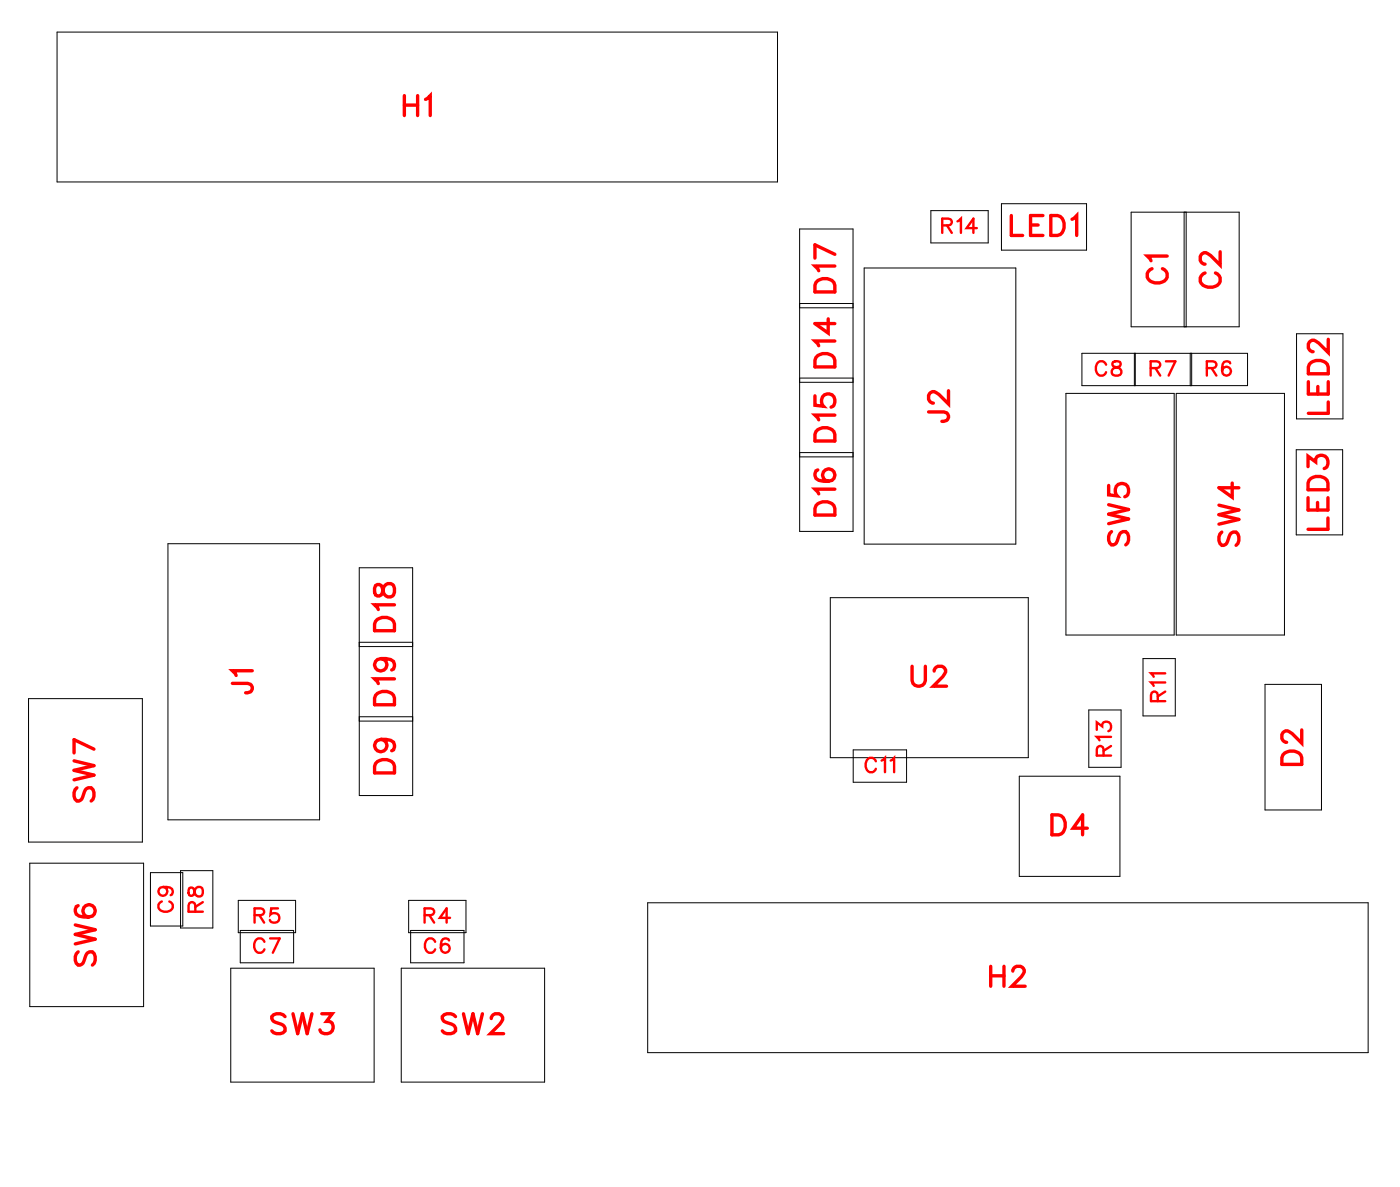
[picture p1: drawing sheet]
<svg xmlns="http://www.w3.org/2000/svg" width="50mm" height="42mm" viewBox="0 0 50 42" stroke-linecap="round" stroke-linejoin="round" font-family="sans-serif">
<g fill="none" stroke="#000" stroke-width=".04">
<path d="M2 1.1h25.7v5.4h-25.7zM6 19.4h5.4v9.8h-5.4zM28.5 10.8h1.9M28.5 13.6h1.9M28.5 13.5h1.9M28.5 11h1.9M28.5 16.1h1.9v2.8h-1.9v-10.8h1.9v8.2h-1.9M30.8 9.5h5.4v9.9h-5.4zM33.1 7.5h2.1v1.1h-2.1zM35.7 7.3h3v1.6h-3zM38 14h3.8v8.6h-3.8zM40.3 7.6h3.8v4h-3.8z"/>
<path d="M40.4 12.6v1.1h-1.9v-1.1h5.9v1.1h-4v-1.1M41.9 14h3.8v8.6h-3.8zM42.2 7.6v4M42.4 12.6v1.1M46.2 16h1.6v3h-1.6zM46.2 11.9h1.6v3h-1.6zM1 24.9h4.1v5.1h-4.1zM1.1 30.7h4v5.1h-4zM5.4 31.1h1.1v1.9h-1.1zM6.4 31h1.2v2h-1.2zM8.2 34.5h5.1v4h-5.1zM8.5 32h2v1.2h-2z"/>
<path d="M8.6 33.1h1.9v1.2h-1.9zM12.8 20.2h1.9v8.1h-1.9zM12.8 23h1.9M12.8 25.7h1.9M12.8 22.9h1.9M12.8 25.5h1.9M14.3 34.5h5.1v4h-5.1zM14.6 32h2v1.2h-2zM14.6 33.1h1.9v1.2h-1.9zM23.1 32.1h25.6v5.4h-25.6zM29.6 21.3h7v5.7h-7zM30.4 26.7h1.9v1.1h-1.9z"/>
<path d="M36.3 27.6h3.6v3.6h-3.6zM38.8 25.3h1.1v2h-1.1zM40.7 23.4h1.1v2.1h-1.1zM45 24.4h2.1v4.4h-2.1z"/>
</g>
<g fill="none" stroke="#f00" stroke-width=".12">
<path d="M14.4 3.4v.7M14.4 3.7h.5M14.9 3.4v.7M15.2 3.5l.1-.1v.7M29 14.1v.3l.3 .1a.25 .25 0 0 1 0-.4 .25 .25 0 0 1 .4 0 .25 .25 0 0 1-.1 .4M29.1 12.7l.2-.1 .3 .1 .1 .4h-.7zM29.1 15.3l.2-.1 .3 .1 .1 .4h-.7zM29.1 10l.2-.1 .3 .1 .1 .4h-.7zM29.1 17.9h.2h.3l.1 .4h-.7zM29.1 16.7v.1a.35 .35 0 0 0 .2 .4 .35 .35 0 0 0 .4-.3 .22 .22 0 0 0-.2-.2 .22 .22 0 0 0-.2 .2 .22 .22 0 0 0 .2 .2M29.5 11.3v.6l-.5-.4h.7M29.7 12.1h-.7l.2 .2"/>
<path d="M29.7 14.8h-.7l.2 .1M29.7 9.5h-.7l.2 .1M29.7 9.1l-.7-.4v.5M29.7 17.4h-.7l.2 .2M33.1 14.7h.6v.2l-.2 .1M33.8 13.9v.5l-.4-.4-.2-.1-.1 .2v.1l.1 .1M36 7.7v.7h.4M36.7 8h.3M37.1 7.7h-.4v.7h.4M37.4 7.7h.3a.38 .38 0 0 1 .2 .3 .38 .38 0 0 1-.2 .4h-.3zM38.2 7.8l.1-.1v.7M39.5 17.3v.3h.3a.25 .25 0 0 1 0-.3 .25 .25 0 0 1 .3 0 .25 .25 0 0 1 0 .4"/>
<path d="M39.5 18l.7 .1-.7 .2 .7 .2-.7 .1M39.6 18.9l-.1 .2 .1 .3 .1-.1 .3-.4h.1l.1 .2-.1 .3M41 9.6a.26 .26 0 0 0-.2 .3 .26 .26 0 0 0 .3 .2h.2a.26 .26 0 0 0 .3-.2 .26 .26 0 0 0-.2-.3M41.6 9.1h-.7l.1 .2M42.9 9.7a.26 .26 0 0 0-.2 .3 .26 .26 0 0 0 .3 .2h.2a.26 .26 0 0 0 .2-.2 .26 .26 0 0 0-.1-.3M43.4 18l.7 .1-.7 .2 .7 .2-.7 .2M43.4 9v.4l-.3-.3-.2-.1-.2 .1v.2l.2 .1M43.5 18.9l-.1 .2 .1 .3 .2-.1 .2-.4h.1l.1 .2-.1 .3M43.9 17.2v.5l-.5-.3h.7M46.6 16.6v-.4l.2 .2a.24 .24 0 0 1 .4-.1 .24 .24 0 0 1 0 .4M46.6 17.7v.5h.7v-.5M46.6 13.6v.4h.7v-.4"/>
<path d="M46.6 13a.39 .39 0 0 1 .7 .1v.2h-.7zM46.7 17h.1h.4l.1 .4h-.7zM46.9 17.9v.3M46.9 13.8v.2M47.3 18.4v.4h-.7M47.3 12.1v.4l-.3-.3-.3-.1-.1 .1v.2l.2 .1M47.3 14.3v.4h-.7M2.6 27.1l.7 .1-.7 .2 .7 .2-.7 .2M2.7 32.9l.7 .2-.7 .2 .7 .1-.7 .2M2.7 28l-.1 .2 .1 .3 .2-.1 .2-.3 .1-.1 .1 .2-.1 .3M2.8 33.9l-.1 .1 .1 .3h.2l.2-.4h.1l.1 .1-.1 .3M2.8 32.2l-.1 .1a.35 .35 0 0 0 .3 .4 .35 .35 0 0 0 .4-.3 .22 .22 0 0 0-.2-.2 .22 .22 0 0 0-.2 .2 .22 .22 0 0 0 .2 .2"/>
<path d="M3.3 26.7l-.7-.4v.5M8.3 24.3l.6 .1v.2l-.2 .1M9 23.9h-.7l.1 .1M10.2 36.2l-.2-.1-.3 .1v.2l.5 .2v.1l-.2 .1-.3-.1M10.4 36.1l.2 .7 .2-.7 .1 .7 .2-.7M11.5 36.1h.3l-.2 .3a.24 .24 0 0 1 .2 .3 .24 .24 0 0 1-.4 0M13.4 20.8v.4h.1l.3-.4a.24 .24 0 0 1 .3 .2 .24 .24 0 0 1-.3 .2l-.1-.1-.1-.3zM13.4 22h.2h.3l.1 .4h-.7zM13.4 24.7l.2-.1 .3 .1 .1 .4h-.7zM13.4 27.1l.2-.1 .3 .1 .1 .4h-.7zM13.6 23.4a.22 .22 0 0 1 .2 .3 .22 .22 0 0 1-.4 .1 .22 .22 0 0 1 0-.3l.2-.1a.34 .34 0 0 1 .4 .3l-.1 .1M13.6 26.3a.22 .22 0 0 1 .2 .3 .22 .22 0 0 1-.4 .1 .22 .22 0 0 1 0-.4h.2a.34 .34 0 0 1 .4 .3l-.1 .1"/>
<path d="M14 21.5h-.7l.2 .2M14 24.2h-.7l.2 .1M16.2 36.2l-.1-.1-.4 .1 .1 .2 .4 .2v.1l-.1 .1-.4-.1M16.5 36.1l.2 .7 .1-.7 .2 .7 .2-.7M17.5 36.2l.1-.1h.2l.1 .1-.1 .3-.3 .3h.4M32.5 23.7v.5l.2 .2 .2-.1v-.6M33.3 23.9l.1-.2h.1l.2 .1-.1 .3-.4 .3h.5M35.3 34.4v.7M35.3 34.7h.4M35.7 34.4v.7M36.1 34.6l.1-.2h.1l.2 .1-.1 .3-.4 .3h.5M37.5 29h.2a.38 .38 0 0 1 .2 .4 .38 .38 0 0 1-.2 .3h-.2z"/>
<path d="M38.7 29.5h-.5l.3-.5v.7M45.7 26.8l.2-.1 .4 .1 .1 .4h-.8zM46.4 26v.5l-.4-.4-.2-.1-.2 .1v.2l.2 .1"/>
</g>
<g fill="none" stroke="#f00" stroke-width=".08">
<path d="M33.6 8h.2l.1-.1-.3-.1v.5M33.7 8l.2 .3M34.1 7.9l.1-.1v.5M34.8 8.1h-.4l.3-.3v.5M39.4 13a.19 .19 0 0 0-.2-.1 .19 .19 0 0 0-.2 .2v.1a.19 .19 0 0 0 .2 .2 .19 .19 0 0 0 .2-.2M39.6 12.9v.1a.21 .21 0 0 1 .3 .1 .21 .21 0 0 1 0 .2h-.3v-.2l.3-.1v-.1zM41 13.1h.3v-.1l-.3-.1v.5M41.1 13.1l.2 .3M41.5 12.9h.4l-.3 .5M43 13.1h.3v-.1l-.3-.1v.5M43.1 13.1l.2 .3M43.8 12.9a.22 .22 0 0 0-.3 .2 .22 .22 0 0 0 .3 .2 .16 .16 0 0 0-.1-.2 .16 .16 0 0 0-.2 .1"/>
<path d="M5.8 32.1a.19 .19 0 0 0-.2 .2 .19 .19 0 0 0 .2 .1h.2a.19 .19 0 0 0 .2-.1 .19 .19 0 0 0-.2-.2M5.8 31.6a.16 .16 0 0 1 .1 .2 .16 .16 0 0 1-.2 0 .16 .16 0 0 1 0-.2h.4v.3M6.7 31.6v.3h.1l.3-.3a.17 .17 0 0 1 .1 .1 .17 .17 0 0 1-.1 .2l-.2-.3zM7 32.4l-.1-.2-.1-.1-.1 .3h.5M7.2 32.1l-.2 .2M9.1 32.6l.3-.1v-.1l-.3-.1v.5M9.2 32.6l.2 .2M9.4 33.5a.19 .19 0 0 0-.2-.1 .19 .19 0 0 0-.1 .2v.1a.19 .19 0 0 0 .1 .2 .19 .19 0 0 0 .2-.1M9.6 33.4h.4l-.3 .5M9.9 32.3h-.2l-.1 .2a.18 .18 0 0 1 .3 0 .18 .18 0 0 1 0 .3 .18 .18 0 0 1-.3-.1M15.1 32.6l.3-.1 .1-.1-.4-.1v.5M15.3 32.6l.2 .2"/>
<path d="M15.5 33.5a.19 .19 0 0 0-.2-.1 .19 .19 0 0 0-.2 .2v.1a.19 .19 0 0 0 .2 .2 .19 .19 0 0 0 .2-.1M16 33.5v-.1a.22 .22 0 0 0-.3 .2 .22 .22 0 0 0 .3 .2 .16 .16 0 0 0-.1-.2 .16 .16 0 0 0-.2 .1M16 32.7h-.3l.2-.4v.5M31.2 27.1a.19 .19 0 0 0-.2-.1 .19 .19 0 0 0-.2 .2v.1a.19 .19 0 0 0 .2 .2 .19 .19 0 0 0 .2-.1M31.4 27.1l.1-.1v.5M31.7 27.1l.1-.1v.5M39.1 26v-.3l.1 .2a.18 .18 0 0 1 .3-.2 .17 .17 0 0 1 0 .3M39.3 26.9v-.3h-.1l-.1 .3h.5M39.6 26.2h-.5l.1 .1M39.6 26.6l-.3 .1M41.2 25v-.3l-.1-.1-.1 .4h.5M41.5 24.3h-.5l.1 .1"/>
<path d="M41.5 24h-.5l.1 .1M41.5 24.6l-.3 .2"/>
</g>
<g font-size="1.2" fill="#fff">
<text x="14.3" y="4.4">H1</text>
<text x="35.9" y="8.7">LED1</text>
<text x="41.9" y="10.1" transform="rotate(-90 41.9 10.1)">C1</text>
<text x="43.7" y="10.3" transform="rotate(-90 43.7 10.3)">C2</text>
<text x="34.1" y="15.1" transform="rotate(-90 34.1 15.1)">J2</text>
<text x="47.6" y="14.8" transform="rotate(-90 47.6 14.8)">LED2</text>
<text x="30" y="18.4" transform="rotate(-90 30 18.4)">D16 D15 D14 D17</text>
<text x="40.5" y="19.5" transform="rotate(-90 40.5 19.5)">SW5</text>
<text x="44.4" y="19.5" transform="rotate(-90 44.4 19.5)">SW4</text>
<text x="47.6" y="18.9" transform="rotate(-90 47.6 18.9)">LED3</text>
<text x="3.6" y="28.6" transform="rotate(-90 3.6 28.6)">SW7</text>
<text x="9.3" y="24.7" transform="rotate(-90 9.3 24.7)">J1</text>
<text x="14.3" y="27.6" transform="rotate(-90 14.3 27.6)">D9</text>
<text x="14.3" y="25.1" transform="rotate(-90 14.3 25.1)">D19 D18</text>
<text x="32.4" y="24.7">U2</text>
<text x="46.7" y="27.3" transform="rotate(-90 46.7 27.3)">D2</text>
<text x="3.7" y="34.4" transform="rotate(-90 3.7 34.4)">SW6</text>
<text x="35.2" y="35.4">H2</text>
<text x="37.4" y="30">D4</text>
<text x="9.6" y="37.1">SW3</text>
<text x="15.7" y="37.1">SW2</text>
</g>
<g font-size=".9" fill="#fff">
<text x="33.5" y="8.5">R14</text>
<text x="39" y="13.6">C8</text>
<text x="40.9" y="13.6">R7</text>
<text x="42.9" y="13.6">R6</text>
<text x="30.8" y="27.7">C11</text>
<text x="39.8" y="26.9" transform="rotate(-90 39.8 26.9)">R13</text>
<text x="41.7" y="25" transform="rotate(-90 41.7 25)">R11</text>
<text x="6.4" y="32.5" transform="rotate(-90 6.4 32.5)">C9</text>
<text x="7.4" y="32.5" transform="rotate(-90 7.4 32.5)">R8</text>
<text x="9" y="34.1">C7</text>
<text x="9" y="33.1">R5</text>
<text x="15.1" y="33.1">R4</text>
<text x="15.1" y="34.1">C6</text>
</g>
</svg>
